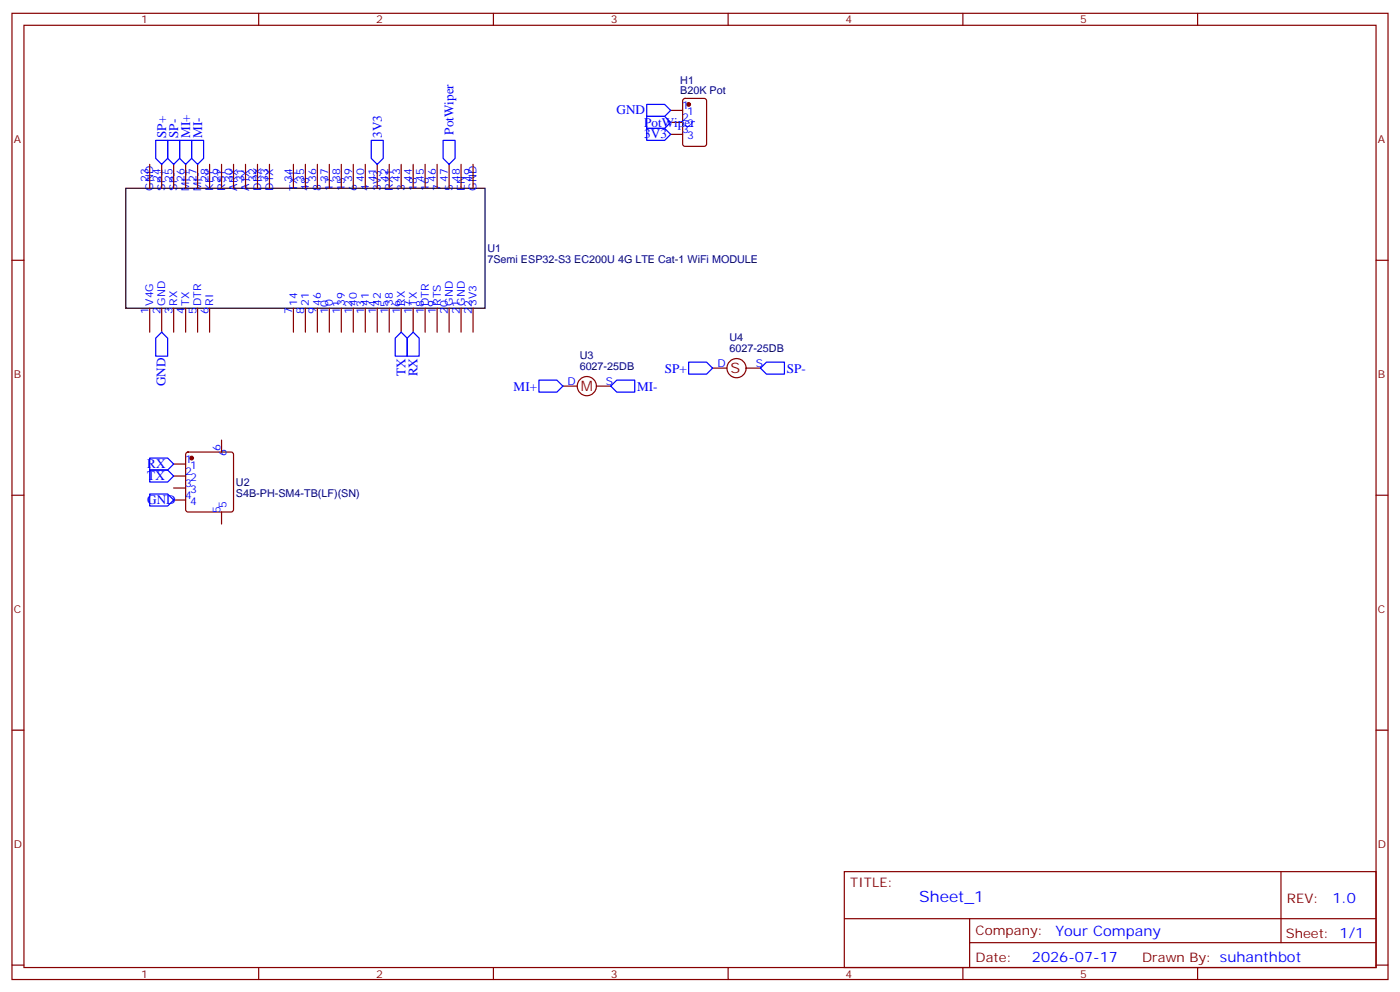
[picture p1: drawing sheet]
<svg xmlns="http://www.w3.org/2000/svg" width="412mm" height="292mm" viewBox="0 0 412 292" stroke-linecap="round" stroke-linejoin="round" font-family="sans-serif">
<g fill="none" stroke="#870000" stroke-width=".35">
<path d="M3.5 3.9h405.4v284.4h-405.4zM7.1 7.4h398.2v277.3h-398.2zM76.2 3.9v3.5M145.3 3.9v3.5M214.5 3.9v3.5M283.6 3.9v3.5M352.8 3.9v3.5M197.6 32.5h3.5M197.6 36h3.5M197.6 39.5h3.5M201.3 29.2l.5-.2h5.6l.7 .4v13l-.4 .6-5.9 .1-.7-.5v-12.9zM44.1 48.4v7"/>
<path d="M47.6 48.4v7M51.2 48.4v7M54.7 48.4v7M58.2 48.4v7M61.7 48.4v7M65.3 48.4v7M68.8 48.4v7M72.3 48.4v7M75.8 48.4v7M79.4 48.4v7M86.4 48.4v7M90 48.4v7"/>
<path d="M93.5 48.4v7M97 48.4v7M100.5 48.4v7M104.1 48.4v7M107.6 48.4v7M111.1 48.4v7M114.7 48.4v7M118.2 48.4v7M121.7 48.4v7M125.2 48.4v7M128.8 48.4v7M132.3 48.4v7"/>
<path d="M135.8 48.4v7M139.3 48.4v7M3.5 76.6h3.6M405.3 76.6h3.6M44.1 90.7v7.1M47.6 90.7v7.1M51.2 90.7v7.1M54.7 90.7v7.1M58.2 90.7v7.1M61.7 90.7v7.1M86.4 90.7v7.1M90 90.7v7.1"/>
<path d="M93.5 90.7v7.1M97 90.7v7.1M100.5 90.7v7.1M104.1 90.7v7.1M107.6 90.7v7.1M111.1 90.7v7.1M114.7 90.7v7.1M118.2 90.7v7.1M121.7 90.7v7.1M125.2 90.7v7.1M128.8 90.7v7.1M132.3 90.7v7.1"/>
<path d="M135.8 90.7v7.1M139.3 90.7v7.1M165.8 113.6h4.2M175.7 113.6h4.2M209.9 108.3h4.2M219.8 108.3h4.2M51.2 136.6h3.5M54.9 133.2l.5-.2h12.7l.5 .2 .2 .5v16.3l-.2 .5-.5 .2h-12.7l-.5-.3-.2-.4v-16.3zM65.3 129.5v3.5M3.5 145.7h3.6M51.2 140.1h3.5M51.2 143.6h3.5"/>
<path d="M51.2 147.1h3.5M65.3 150.7v3.5M405.3 145.7h3.6M3.5 214.9h3.6M405.3 214.9h3.6M248.7 256.5h156.6v28.2h-156.6zM377.3 256.5v20.9M248.7 270.4h156.5M285.6 277.4h119.6M285.6 270.4v14.1M3.5 284h3.6M76.2 284.7v3.6"/>
<path d="M145.3 284.7v3.6M214.5 284.7v3.6M283.6 284.7v3.6M352.8 284.7v3.6M405.3 284h3.6"/>
<circle cx="172.9" cy="113.6" r="2.82"/>
<circle cx="217" cy="108.3" r="2.82"/>
</g>
<path d="M37 55.4h105.9v35.3h-105.9z" fill="none" stroke="#000" stroke-width=".35"/>
<g fill="#870000" stroke="#870000" stroke-width=".35">
<circle cx="56.4" cy="134.8" r=".53"/>
<circle cx="202.8" cy="30.7" r=".53"/>
</g>
<g fill="none" stroke="#00f" stroke-width=".35">
<path d="M190.5 37.8h5.3l1.8 1.7-1.8 1.8h-5.3zM190.5 34.3h5.3l1.8 1.7-1.8 1.8h-5.3zM190.5 30.7h5.3l1.8 1.8-1.8 1.8h-5.3zM45.9 41.3h3.5v5.3l-1.8 1.8-1.7-1.8zM49.4 41.3h3.5v5.3l-1.7 1.8-1.8-1.8zM52.9 41.3h3.5v5.3l-1.7 1.8-1.8-1.8zM56.4 41.3h3.6v5.3l-1.8 1.8-1.8-1.8zM109.4 41.3h3.5v5.3l-1.8 1.8-1.7-1.8zM130.5 41.3h3.6v5.3l-1.8 1.8-1.8-1.8zM47.6 97.8l1.8 1.7v5.3h-3.5v-5.3zM118.2 97.8l1.7 1.7v5.3h-3.5v-5.3zM119.9 99.5l1.8-1.7 1.8 1.7v5.3h-3.6z"/>
<path d="M158.7 111.9h5.3l1.8 1.7-1.8 1.8h-5.3zM179.9 113.6l1.8-1.7h5.3v3.5h-5.3zM202.8 106.6h5.3l1.8 1.7-1.8 1.8h-5.3zM224 108.3l1.8-1.7h5.3v3.5h-5.3zM44.1 138.3h5.3l1.8 1.8-1.8 1.8h-5.3zM44.1 134.8h5.3l1.8 1.8-1.8 1.7h-5.3zM44.1 145.4h5.3l1.8 1.7-1.8 1.8h-5.3z"/>
</g>
<text font-size="4.6" fill="#00f" x="270.8" y="265.5">Sheet_1</text>
<g font-size="4.2" fill="#900">
<text x="215.2" y="109.7">S</text>
<text x="171.1" y="115">M</text>
</g>
<g font-size="4.2" fill="#00f">
<text x="392.5" y="265.8">1.0</text>
<text x="310.9" y="275.3">Your Company</text>
<text x="304" y="283.1">2026-07-17</text>
</g>
<g font-size="3.9" fill="#00f">
<text x="181.6" y="33.7">GND</text>
<text x="49" y="40.6" transform="rotate(-90 49 40.6)">SP+</text>
<text x="52.5" y="40.6" transform="rotate(-90 52.5 40.6)">SP-</text>
<text x="56" y="40.6" transform="rotate(-90 56 40.6)">MI+</text>
<text x="59.5" y="40.6" transform="rotate(-90 59.5 40.6)">MI-</text>
<text x="112.5" y="40.6" transform="rotate(-90 112.5 40.6)">3V3</text>
<text x="133.6" y="39.7" transform="rotate(-90 133.6 39.7)">PotWiper</text>
<text x="189.8" y="40.7">3V3</text>
<text x="189.8" y="37.3">PotWiper</text>
<text x="48.8" y="113.7" transform="rotate(-90 48.8 113.7)">GND</text>
<text x="119.4" y="110.5" transform="rotate(-90 119.4 110.5)">TX</text>
<text x="123" y="110.7" transform="rotate(-90 123 110.7)">RX</text>
<text x="195.8" y="109.6">SP+</text>
<text x="231.8" y="109.7">SP-</text>
<text x="151.3" y="114.9">MI+</text>
<text x="187.7" y="115">MI-</text>
<text x="43.4" y="137.8">RX</text>
<text x="43.4" y="141.3">TX</text>
<text x="43.4" y="148.4">GND</text>
</g>
<g font-size="3.9" fill="#800">
<text x="250.5" y="261.1">TITLE:</text>
<text x="379.1" y="265.8">REV:</text>
<text x="287.4" y="275.3">Company:</text>
<text x="378.7" y="275.9">Sheet: 1/1</text>
<text x="287.4" y="283">Date:</text>
<text x="336.4" y="283.1">Drawn By: suhanthbot</text>
</g>
<g font-size="3.2" fill="#800">
<text x="41.6" y="6.9">1</text>
<text x="110.8" y="6.9">2</text>
<text x="179.9" y="6.9">3</text>
<text x="249.1" y="6.9">4</text>
<text x="318.2" y="6.9">5</text>
<text x="4.1" y="42">A</text>
<text x="405.9" y="42">A</text>
<text x="4.1" y="111.2">B</text>
<text x="405.9" y="111.2">B</text>
<text x="4.1" y="180.3">C</text>
<text x="405.9" y="180.3">C</text>
<text x="4.1" y="249.4">D</text>
<text x="405.9" y="249.4">D</text>
<text x="41.6" y="287.7">1</text>
<text x="110.8" y="287.7">2</text>
<text x="179.9" y="287.7">3</text>
<text x="249.1" y="287.7">4</text>
<text x="318.2" y="287.7">5</text>
</g>
<g font-size="3.2" fill="#000080">
<text x="200.4" y="27.8">B20K Pot</text>
<text x="200.4" y="24.6">H1</text>
<text x="143.6" y="77.3">7Semi ESP32-S3 EC200U 4G LTE Cat-1 WiFi MODULE</text>
<text x="143.6" y="74.2">U1</text>
<text x="214.9" y="100.4">U4</text>
<text x="170.8" y="105.7">U3</text>
<text x="214.9" y="103.6">6027-25DB</text>
<text x="170.8" y="108.9">6027-25DB</text>
<text x="69.5" y="143">U2</text>
<text x="69.5" y="146.1">S4B-PH-SM4-TB(LF)(SN)</text>
</g>
<g font-size="3.2" fill="#00f">
<text x="200.9" y="32.1">1</text>
<text x="200.9" y="35.7">2</text>
<text x="202.4" y="33.9">1</text>
<text x="200.9" y="39.2">3</text>
<text x="202.4" y="37.4">2</text>
<text x="202.4" y="41">3</text>
<text x="43.7" y="53.7" transform="rotate(-90 43.7 53.7)">23</text>
<text x="47.3" y="53.7" transform="rotate(-90 47.3 53.7)">24</text>
<text x="50.8" y="53.7" transform="rotate(-90 50.8 53.7)">25</text>
<text x="54.3" y="53.7" transform="rotate(-90 54.3 53.7)">26</text>
<text x="57.9" y="53.7" transform="rotate(-90 57.9 53.7)">27</text>
<text x="61.4" y="53.7" transform="rotate(-90 61.4 53.7)">28</text>
<text x="64.9" y="53.7" transform="rotate(-90 64.9 53.7)">29</text>
<text x="68.4" y="53.7" transform="rotate(-90 68.4 53.7)">30</text>
<text x="72" y="53.7" transform="rotate(-90 72 53.7)">31</text>
<text x="75.5" y="53.7" transform="rotate(-90 75.5 53.7)">32</text>
<text x="79" y="53.7" transform="rotate(-90 79 53.7)">33</text>
<text x="86.1" y="53.7" transform="rotate(-90 86.1 53.7)">34</text>
<text x="89.6" y="53.7" transform="rotate(-90 89.6 53.7)">35</text>
<text x="93.1" y="53.7" transform="rotate(-90 93.1 53.7)">36</text>
<text x="96.7" y="53.7" transform="rotate(-90 96.7 53.7)">37</text>
<text x="100.2" y="53.7" transform="rotate(-90 100.2 53.7)">38</text>
<text x="103.7" y="53.7" transform="rotate(-90 103.7 53.7)">39</text>
<text x="107.2" y="53.7" transform="rotate(-90 107.2 53.7)">40</text>
<text x="110.8" y="53.7" transform="rotate(-90 110.8 53.7)">41</text>
<text x="114.3" y="53.7" transform="rotate(-90 114.3 53.7)">42</text>
<text x="117.8" y="53.7" transform="rotate(-90 117.8 53.7)">43</text>
<text x="121.4" y="53.7" transform="rotate(-90 121.4 53.7)">44</text>
<text x="124.9" y="53.7" transform="rotate(-90 124.9 53.7)">45</text>
<text x="128.4" y="53.7" transform="rotate(-90 128.4 53.7)">46</text>
<text x="131.9" y="53.7" transform="rotate(-90 131.9 53.7)">47</text>
<text x="135.5" y="53.7" transform="rotate(-90 135.5 53.7)">48</text>
<text x="139" y="53.7" transform="rotate(-90 139 53.7)">49</text>
<text x="45.2" y="56.1" transform="rotate(-90 45.2 56.1)">GND</text>
<text x="48.7" y="56.1" transform="rotate(-90 48.7 56.1)">SP+</text>
<text x="52.2" y="56.1" transform="rotate(-90 52.2 56.1)">SP-</text>
<text x="55.7" y="56.1" transform="rotate(-90 55.7 56.1)">MI+</text>
<text x="59.3" y="56.1" transform="rotate(-90 59.3 56.1)">MI-</text>
<text x="62.8" y="56.1" transform="rotate(-90 62.8 56.1)">KEY</text>
<text x="66.3" y="56.1" transform="rotate(-90 66.3 56.1)">RST</text>
<text x="69.8" y="56.1" transform="rotate(-90 69.8 56.1)">ARX</text>
<text x="73.4" y="56.1" transform="rotate(-90 73.4 56.1)">ATX</text>
<text x="76.9" y="56.1" transform="rotate(-90 76.9 56.1)">DRX</text>
<text x="80.4" y="56.1" transform="rotate(-90 80.4 56.1)">DTX</text>
<text x="87.5" y="56.1" transform="rotate(-90 87.5 56.1)">TX1</text>
<text x="91" y="56.1" transform="rotate(-90 91 56.1)">48</text>
<text x="94.5" y="56.1" transform="rotate(-90 94.5 56.1)">8</text>
<text x="98.1" y="56.1" transform="rotate(-90 98.1 56.1)">17</text>
<text x="101.6" y="56.1" transform="rotate(-90 101.6 56.1)">15</text>
<text x="105.1" y="56.1" transform="rotate(-90 105.1 56.1)">6</text>
<text x="108.7" y="56.1" transform="rotate(-90 108.7 56.1)">4</text>
<text x="112.2" y="56.1" transform="rotate(-90 112.2 56.1)">3V3</text>
<text x="115.7" y="56.1" transform="rotate(-90 115.7 56.1)">RX1</text>
<text x="119.2" y="56.1" transform="rotate(-90 119.2 56.1)">3</text>
<text x="122.8" y="56.1" transform="rotate(-90 122.8 56.1)">18</text>
<text x="126.3" y="56.1" transform="rotate(-90 126.3 56.1)">16</text>
<text x="129.8" y="56.1" transform="rotate(-90 129.8 56.1)">7</text>
<text x="133.3" y="56.1" transform="rotate(-90 133.3 56.1)">5</text>
<text x="136.9" y="56.1" transform="rotate(-90 136.9 56.1)">EN</text>
<text x="140.4" y="56.1" transform="rotate(-90 140.4 56.1)">GND</text>
<text x="45.2" y="90" transform="rotate(-90 45.2 90)">V4G</text>
<text x="48.7" y="90" transform="rotate(-90 48.7 90)">GND</text>
<text x="52.2" y="90" transform="rotate(-90 52.2 90)">RX</text>
<text x="55.7" y="90" transform="rotate(-90 55.7 90)">TX</text>
<text x="59.3" y="90" transform="rotate(-90 59.3 90)">DTR</text>
<text x="62.8" y="90" transform="rotate(-90 62.8 90)">RI</text>
<text x="87.5" y="90" transform="rotate(-90 87.5 90)">14</text>
<text x="91" y="90" transform="rotate(-90 91 90)">21</text>
<text x="94.5" y="90" transform="rotate(-90 94.5 90)">46</text>
<text x="98.1" y="90" transform="rotate(-90 98.1 90)">0</text>
<text x="101.6" y="90" transform="rotate(-90 101.6 90)">39</text>
<text x="105.1" y="90" transform="rotate(-90 105.1 90)">40</text>
<text x="108.7" y="90" transform="rotate(-90 108.7 90)">41</text>
<text x="112.2" y="90" transform="rotate(-90 112.2 90)">42</text>
<text x="115.7" y="90" transform="rotate(-90 115.7 90)">38</text>
<text x="119.2" y="90" transform="rotate(-90 119.2 90)">RX</text>
<text x="122.8" y="90" transform="rotate(-90 122.8 90)">TX</text>
<text x="126.3" y="90" transform="rotate(-90 126.3 90)">DTR</text>
<text x="129.8" y="90" transform="rotate(-90 129.8 90)">RTS</text>
<text x="133.3" y="90" transform="rotate(-90 133.3 90)">GND</text>
<text x="136.9" y="90" transform="rotate(-90 136.9 90)">GND</text>
<text x="140.4" y="90" transform="rotate(-90 140.4 90)">3V3</text>
<text x="43.7" y="92.5" transform="rotate(-90 43.7 92.5)">1</text>
<text x="47.3" y="92.5" transform="rotate(-90 47.3 92.5)">2</text>
<text x="50.8" y="92.5" transform="rotate(-90 50.8 92.5)">3</text>
<text x="54.3" y="92.5" transform="rotate(-90 54.3 92.5)">4</text>
<text x="57.9" y="92.5" transform="rotate(-90 57.9 92.5)">5</text>
<text x="61.4" y="92.5" transform="rotate(-90 61.4 92.5)">6</text>
<text x="86.1" y="92.5" transform="rotate(-90 86.1 92.5)">7</text>
<text x="89.6" y="92.5" transform="rotate(-90 89.6 92.5)">8</text>
<text x="93.1" y="92.5" transform="rotate(-90 93.1 92.5)">9</text>
<text x="96.7" y="92.5" transform="rotate(-90 96.7 92.5)">10</text>
<text x="100.2" y="92.5" transform="rotate(-90 100.2 92.5)">11</text>
<text x="103.7" y="92.5" transform="rotate(-90 103.7 92.5)">12</text>
<text x="107.2" y="92.5" transform="rotate(-90 107.2 92.5)">13</text>
<text x="110.8" y="92.5" transform="rotate(-90 110.8 92.5)">14</text>
<text x="114.3" y="92.5" transform="rotate(-90 114.3 92.5)">15</text>
<text x="117.8" y="92.5" transform="rotate(-90 117.8 92.5)">16</text>
<text x="121.4" y="92.5" transform="rotate(-90 121.4 92.5)">17</text>
<text x="124.9" y="92.5" transform="rotate(-90 124.9 92.5)">18</text>
<text x="128.4" y="92.5" transform="rotate(-90 128.4 92.5)">19</text>
<text x="131.9" y="92.5" transform="rotate(-90 131.9 92.5)">20</text>
<text x="135.5" y="92.5" transform="rotate(-90 135.5 92.5)">21</text>
<text x="139" y="92.5" transform="rotate(-90 139 92.5)">22</text>
<text x="211.3" y="108">D</text>
<text x="222.6" y="108">S</text>
<text x="167.2" y="113.3">D</text>
<text x="178.5" y="113.3">S</text>
<text x="54.5" y="136.2">1</text>
<text x="56" y="138">1</text>
<text x="64.9" y="132.9" transform="rotate(-90 64.9 132.9)">6</text>
<text x="66.7" y="134.3" transform="rotate(-90 66.7 134.3)">6</text>
<text x="54.5" y="139.7">2</text>
<text x="54.5" y="143.3">3</text>
<text x="56" y="141.5">2</text>
<text x="54.5" y="146.8">4</text>
<text x="56" y="145">3</text>
<text x="56" y="148.6">4</text>
<text x="66.7" y="149.4" transform="rotate(-90 66.7 149.4)">5</text>
<text x="64.9" y="150.8" transform="rotate(-90 64.9 150.8)">5</text>
</g>
</svg>
